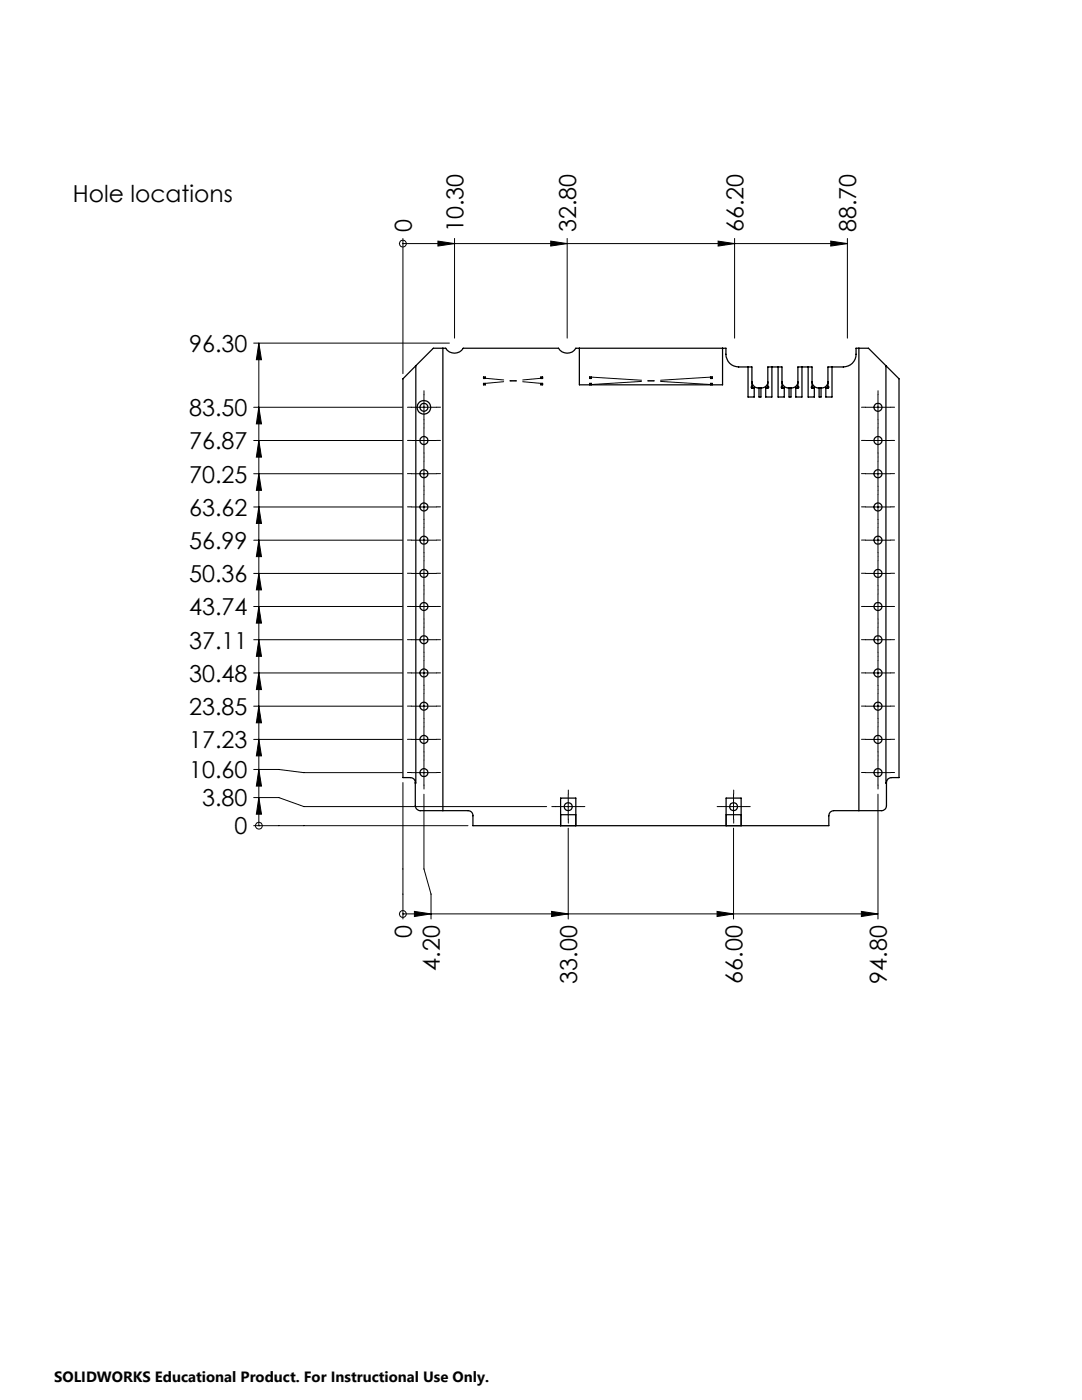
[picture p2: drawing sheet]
<svg xmlns="http://www.w3.org/2000/svg" width="216mm" height="279mm" viewBox="0 0 216 279" stroke-linecap="round" stroke-linejoin="round" font-family="sans-serif">
<g fill="none" stroke="#000" stroke-width=".2">
<path d="M80.4 48.6h.1M80.4 47.6v27M87.4 48.1l3.3 .5-3.3 .5zM90.7 47.6v19.9M109.9 48.1l3.3 .5-3.3 .5zM113.2 47.6v19.9M143.3 48.1l3.3 .5-3.3 .5zM146.6 47.6v19.9M165.8 48.1l3.3 .5-3.3 .5zM169.1 48.6h-88.7M169.1 47.6v19.9M50.6 68.5h39.1"/>
<path d="M51.6 68.5l.6 3.3h-1zM51.6 68.5v96.3M84.6 78.8v5M175.2 78.8v5M50.6 94.5h29.7M50.6 87.9h29.7M50.6 81.3h29.7M51.6 94.5l.6 3.4h-1zM51.6 87.9l.6 3.3h-1zM51.6 81.3l.6 3.3h-1zM82.1 94.5h5M82.1 87.9h5"/>
<path d="M82.1 81.3h5M84.6 85.4v5M84.6 92v5M84.6 98.7v5M172.7 94.5h5M172.7 87.9h5M172.7 81.3h5M175.2 85.4v5M175.2 92v5M175.2 98.7v5M50.6 114.4h29.7M50.6 107.8h29.7"/>
<path d="M50.6 101.2h29.7M51.6 114.4l.6 3.3h-1zM51.6 107.8l.6 3.3h-1zM51.6 101.2l.6 3.3h-1zM82.1 114.4h5M82.1 107.8h5M82.1 101.2h5M84.6 105.3v5M84.6 111.9v5M84.6 118.6v4.9M172.7 114.4h5M172.7 107.8h5"/>
<path d="M172.7 101.2h5M175.2 105.3v5M175.2 111.9v5M175.2 118.6v4.9M50.6 134.3h29.7M50.6 127.7h29.7M50.6 121h29.7M51.6 134.3l.6 3.3h-1zM51.6 127.7l.6 3.3h-1zM51.6 121l.6 3.4h-1zM82.1 134.3h5M82.1 127.7h5"/>
<path d="M82.1 121h5M84.6 125.2v5M84.6 131.8v5M84.6 138.4v5M172.7 134.3h5M172.7 127.7h5M172.7 121h5M175.2 125.2v5M175.2 131.8v5M175.2 138.4v5M50.6 159.2h5l5 1.8h48.5M50.6 153.6h5l5 .6h19.7"/>
<path d="M50.6 147.6h29.7M50.6 140.9h29.7M51.6 159.2l.6 3.3h-1zM51.6 153.6l.6 3.3h-1zM51.6 147.6l.6 3.2h-1zM51.6 140.9l.6 3.4h-1zM80.4 156.2v27.2M82.1 154.2h5M82.1 147.6h5M82.1 140.9h5M84.6 158.5v14.9l1.4 5v5M84.6 145.1v5"/>
<path d="M84.6 151.7v5M113.4 158.5v5M146.4 158.5v5M172.7 154.2h5M172.7 147.6h5M172.7 140.9h5M175.2 145.1v5M175.2 151.7v5M175.2 158.5v24.9M50.6 164.8h42.8M51.6 164.8h.1M110.9 161h5"/>
<path d="M113.4 165.3v18.1M143.9 161h5M146.4 165.3v18.1M80.4 182.4h.1M80.4 182.4h94.8M82.7 181.9l3.3 .5-3.3 .5zM110.1 181.9l3.3 .5-3.3 .5zM143.1 181.9l3.3 .5-3.3 .5zM171.9 181.9l3.3 .5-3.3 .5z"/>
<circle cx="80.4" cy="48.6" r=".69"/>
<circle cx="51.7" cy="164.8" r=".68"/>
<circle cx="80.4" cy="182.4" r=".68"/>
</g>
<g fill="none" stroke="#000" stroke-width=".25">
<path d="M83 73l-2.6 2.6v79.6h1.5a.96 .96 0 0 1 1 1v4.6a1.02 1.02 0 0 0 1 1h9.5a.97 .97 0 0 1 1 1v2h71v-2a.97 .97 0 0 1 1-1h9.5a.96 .96 0 0 0 1-1v-4.6a.96 .96 0 0 1 1-1h1.5v-79.6l-6.1-6.1h-2.5a3.1 3.1 0 0 1-1.1 3.3l-1.4 .4h-3.1v3.9M83 73l3.5-3.5h2.4a2.04 2.04 0 0 0 3.5 0h19a2.01 2.01 0 0 0 3.5 0h30a3.1 3.1 0 0 0 1.5 3.5l1 .2h2.6v3.9M83 73v83.3h-.1M88.4 69.5v92.3M96.5 76.5h.3v.3h-.3zM96.5 75.2h.3v.3h-.3zM107.9 76.5h.4v.3h-.4zM107.9 75.2h.4v.3h-.4zM115.6 69.5v7.3h28.6v-7.3M117.7 75.2h.3v.3h-.3zM117.7 76.8v-.3h.3v.3M141.8 76.8v-.3h.3v.3"/>
<path d="M141.8 75.2h.3v.3h-.3zM149.3 73.2v6h1.2v-1.8h-.5M150 77.1l-.1 .1 .1 .2M150 76.2a1.67 1.67 0 0 0 1.4 1.3 1.67 1.67 0 0 0 1.7-.8l.1-.5M150 77.1a.16 .16 0 0 1 .2 .2 .16 .16 0 0 1-.2 .1M151.4 77.4v1.8h.4v-1.8M153.2 77.1a.16 .16 0 0 1 .2 .2 .16 .16 0 0 1-.2 .1M153.2 77.1l-.1 .1 .1 .2M153.2 77.1v-3.9h2.8v3.9M154 73.2v6h-1.2v-1.8h.4M155.3 73.2v6h1.2v-1.8h-.5M156 77.1l-.1 .1 .1 .2"/>
<path d="M156 76.2a1.67 1.67 0 0 0 1.4 1.3 1.67 1.67 0 0 0 1.7-.8l.1-.5M156 77.1a.16 .16 0 0 1 .2 .2 .16 .16 0 0 1-.2 .1M157.4 77.4v1.8h.4v-1.8M159.2 77.1a.16 .16 0 0 1 .2 .2 .16 .16 0 0 1-.2 .1M159.2 77.1l-.1 .1 .1 .2M159.2 77.1v-3.9h2.8v3.9M160 73.2v6h-1.2v-1.8h.4M161.3 73.2v6h1.2v-1.8h-.5M162 77.1l-.1 .1 .1 .2M162 76.2a1.45 1.45 0 0 0 1.9 1.2 1.26 1.26 0 0 0 1.3-1.2M162 77.1a.16 .16 0 0 1 .2 .2 .16 .16 0 0 1-.2 .1M163.4 77.4v1.8h.4v-1.8"/>
<path d="M165.2 77.1a.16 .16 0 0 1 .2 .2 .16 .16 0 0 1-.2 .1M165.2 77.1l-.1 .1 .1 .2M166 73.2v6h-1.2v-1.8h.4M171.4 69.5v92.3M176.8 73v83.3h.1M111.9 162.6h3M111.9 164.8v-5.5h3v5.5M144.9 162.6h3M144.9 164.8v-5.5h3v5.5"/>
<circle cx="84.6" cy="81.3" r="1.35"/>
<circle cx="84.6" cy="81.3" r=".8"/>
<circle cx="84.6" cy="87.9" r=".8"/>
<circle cx="84.6" cy="94.5" r=".8"/>
<circle cx="175.2" cy="81.3" r=".81"/>
<circle cx="175.2" cy="87.9" r=".81"/>
<circle cx="175.2" cy="94.5" r=".81"/>
<circle cx="84.6" cy="107.8" r=".8"/>
<circle cx="84.6" cy="101.2" r=".8"/>
<circle cx="84.6" cy="114.4" r=".8"/>
<circle cx="175.2" cy="107.8" r=".81"/>
<circle cx="175.2" cy="101.2" r=".81"/>
<circle cx="175.2" cy="114.4" r=".81"/>
<circle cx="84.6" cy="121" r=".8"/>
<circle cx="84.6" cy="127.7" r=".8"/>
<circle cx="84.6" cy="134.3" r=".8"/>
<circle cx="175.2" cy="121" r=".81"/>
<circle cx="175.2" cy="134.3" r=".81"/>
<circle cx="175.2" cy="127.7" r=".81"/>
<circle cx="84.6" cy="140.9" r=".8"/>
<circle cx="84.6" cy="147.6" r=".8"/>
<circle cx="84.6" cy="154.2" r=".8"/>
<circle cx="175.2" cy="147.6" r=".81"/>
<circle cx="175.2" cy="140.9" r=".81"/>
<circle cx="175.2" cy="154.2" r=".81"/>
<circle cx="113.4" cy="161" r=".81"/>
<circle cx="146.4" cy="161" r=".79"/>
</g>
<g fill="none" stroke="#000" stroke-width=".2" stroke-dasharray="15.2 1.3 1.3 1.3">
<path d="M84.6 78.8v-.8M175.2 78.8v-.8M82.1 81.3h-.8M82.1 94.5h-.8M82.1 87.9h-.8M84.6 83.8v.8M84.6 98.7v-.8M84.6 92v-.8M84.6 97v.8M84.6 85.4v-.8M84.6 90.4v.8M87.1 81.3h.8"/>
<path d="M87.1 94.5h.8M87.1 87.9h.8M172.7 81.3h-.8M172.7 94.5h-.8M172.7 87.9h-.8M175.2 83.8v.8M175.2 98.7v-.8M175.2 92v-.8M175.2 97v.8M175.2 85.4v-.8M175.2 90.4v.8M177.7 81.3h.8"/>
<path d="M177.7 94.5h.8M177.7 87.9h.8M82.1 114.4h-.8M82.1 107.8h-.8M82.1 101.2h-.8M84.6 118.5v-.8M84.6 111.9v-.8M84.6 116.9v.8M84.6 105.3v-.8M84.6 110.3v.8M84.6 103.7v.8M87.1 114.4h.8"/>
<path d="M87.1 107.8h.8M87.1 101.2h.8M172.7 114.4h-.8M172.7 107.8h-.8M172.7 101.2h-.8M175.2 118.5v-.8M175.2 111.9v-.8M175.2 116.9v.8M175.2 105.3v-.8M175.2 110.3v.8M175.2 103.7v.8M177.7 114.4h.8"/>
<path d="M177.7 107.8h.8M177.7 101.2h.8M82.1 134.3h-.8M82.1 127.7h-.8M82.1 121h-.8M84.6 138.4v-.8M84.6 131.8v-.8M84.6 136.8v.8M84.6 125.2v-.8M84.6 130.2v.8M84.6 123.5v.8M87.1 134.3h.8"/>
<path d="M87.1 127.7h.8M87.1 121h.8M172.7 134.3h-.8M172.7 127.7h-.8M172.7 121h-.8M175.2 138.4v-.8M175.2 131.8v-.8M175.2 136.8v.8M175.2 125.2v-.8M175.2 130.2v.8M175.2 123.5v.8M177.7 134.3h.8"/>
<path d="M177.7 127.7h.8M177.7 121h.8M82.1 154.2h-.8M82.1 147.5h-.8M82.1 140.9h-.8M84.6 151.7v-.8M84.6 156.7v.8M84.6 145v-.8M84.6 150v.8M84.6 143.4v.8M87.1 154.2h.8M87.1 147.5h.8"/>
<path d="M87.1 140.9h.8M113.4 158.5v-.8M146.4 158.5v-.8M172.7 154.2h-.8M172.7 147.5h-.8M172.7 140.9h-.8M175.2 151.7v-.8M175.2 156.7v.8M175.2 145v-.8M175.2 150v.8M175.2 143.4v.8M177.7 154.2h.8"/>
<path d="M177.7 147.5h.8M177.7 140.9h.8M110.9 161h-.8M113.4 163.5v.8M115.9 161h.8M143.9 161h-.8M146.4 163.5v.8M148.9 161h.8"/>
</g>
<path d="M117.7 75.2l24.4 1.6M142.1 75.2l-24.4 1.6" fill="none" stroke="#000" stroke-width=".2" stroke-dasharray="15.2 1.3 1.3 1.3" stroke-dashoffset="4.9"/>
<path d="M96.9 75.5l11 1M107.9 75.5l-11 1" fill="none" stroke="#000" stroke-width=".2" stroke-dasharray="15.2 1.3 1.3 1.3" stroke-dashoffset="11.6"/>
<g fill="#000">
<path d="M143.3 48.1l3.3 .5-3.3 .5zM165.8 48.1l3.3 .5-3.3 .5z"/>
<path d="M51.6 159.2l.6 3.3h-1zM51.6 153.6l.6 3.3h-1zM51.6 147.6l.6 3.2h-1zM51.6 140.9l.6 3.4h-1zM51.6 134.3l.6 3.3h-1zM51.6 127.7l.6 3.3h-1zM51.6 121l.6 3.4h-1zM51.6 114.4l.6 3.3h-1zM51.6 107.8l.6 3.3h-1zM51.6 101.2l.6 3.3h-1zM51.6 94.5l.6 3.4h-1zM51.6 87.9l.6 3.3h-1zM51.6 81.3l.6 3.3h-1zM51.6 68.5l.6 3.3h-1z"/>
<path d="M82.7 181.9l3.3 .5-3.3 .5zM110.1 181.9l3.3 .5-3.3 .5zM143.1 181.9l3.3 .5-3.3 .5zM171.9 181.9l3.3 .5-3.3 .5zM87.4 48.1l3.3 .5-3.3 .5zM109.9 48.1l3.3 .5-3.3 .5z"/>
</g>
<g font-size="4.7">
<text x="14.5" y="40.4">Hole locations</text>
<text x="82.2" y="46.3" transform="rotate(-90 82.2 46.3)">0</text>
<text x="92.5" y="46.3" transform="rotate(-90 92.5 46.3)">10.30</text>
<text x="115" y="46.3" transform="rotate(-90 115 46.3)">32.80</text>
<text x="148.4" y="46.3" transform="rotate(-90 148.4 46.3)">66.20</text>
<text x="170.9" y="46.3" transform="rotate(-90 170.9 46.3)">88.70</text>
<text x="37.7" y="70.2">96.30</text>
<text x="37.7" y="83">83.50</text>
<text x="37.7" y="89.7">76.87</text>
<text x="37.7" y="96.3">70.25</text>
<text x="37.7" y="102.9">63.62</text>
<text x="37.7" y="109.5">56.99</text>
<text x="37.7" y="116.2">50.36</text>
<text x="37.7" y="122.8">43.74</text>
<text x="37.7" y="129.4">37.11</text>
<text x="37.7" y="136.1">30.48</text>
<text x="37.7" y="142.7">23.85</text>
<text x="37.7" y="149.3">17.23</text>
<text x="37.7" y="155.3">10.60</text>
<text x="40.3" y="160.9">3.80</text>
<text x="46.8" y="166.5">0</text>
<text x="82.2" y="187.3" transform="rotate(-90 82.2 187.3)">0</text>
<text x="87.8" y="193.7" transform="rotate(-90 87.8 193.7)">4.20</text>
<text x="115.2" y="196.3" transform="rotate(-90 115.2 196.3)">33.00</text>
<text x="148.2" y="196.3" transform="rotate(-90 148.2 196.3)">66.00</text>
<text x="177" y="196.3" transform="rotate(-90 177 196.3)">94.80</text>
</g>
<text font-size="3" x="10.8" y="275.7">SOLIDWORKS Educational Product. For Instructional Use Only.</text>
</svg>
